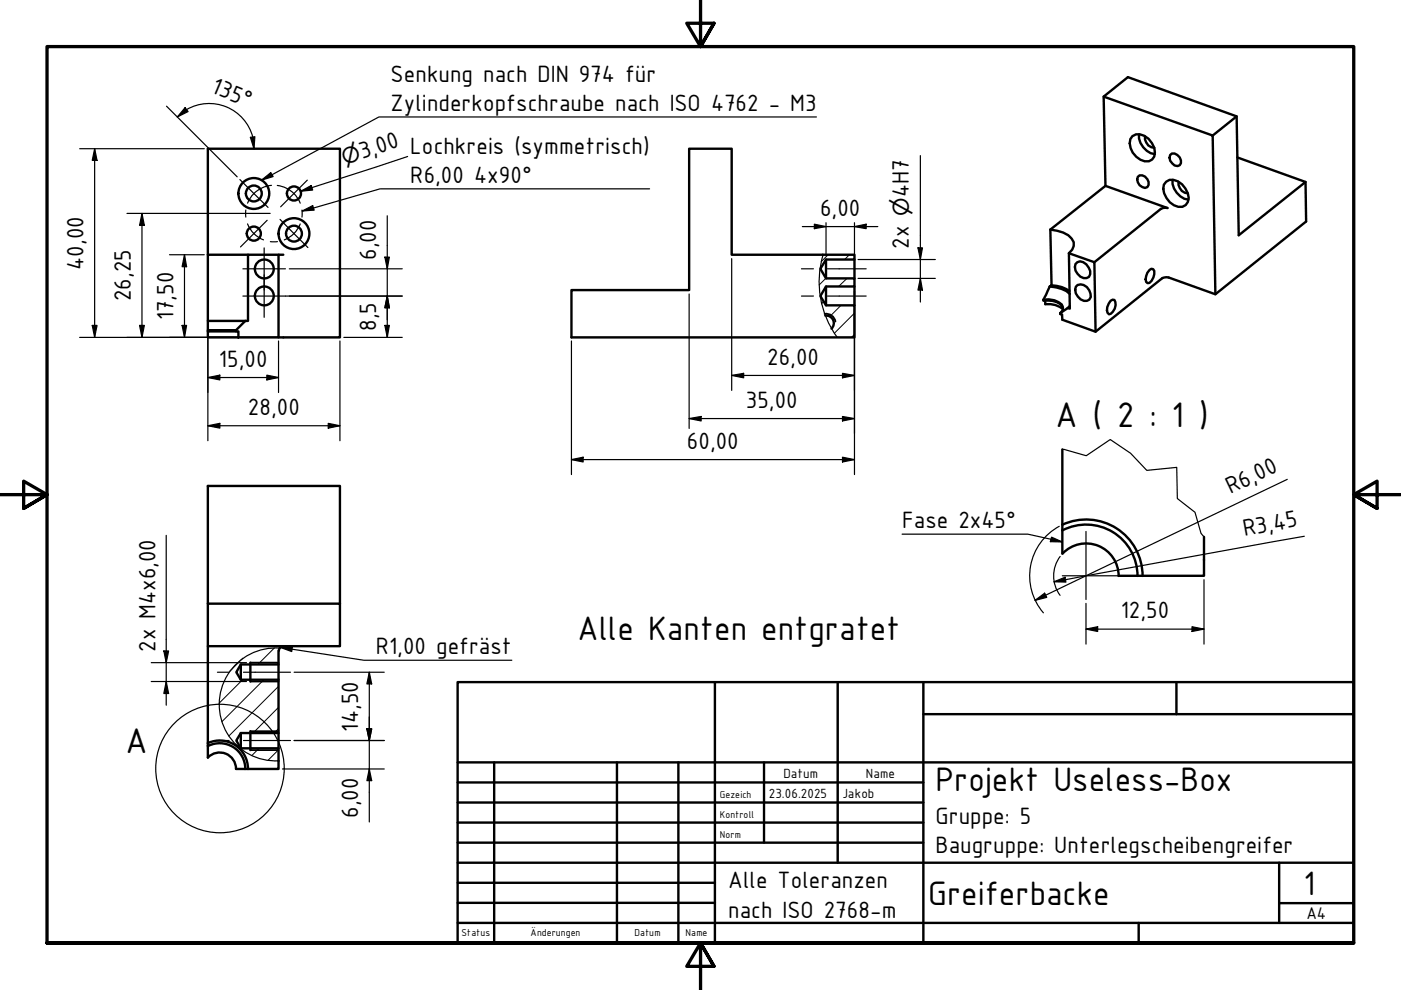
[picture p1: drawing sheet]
<svg xmlns="http://www.w3.org/2000/svg" width="297mm" height="210mm" viewBox="0 0 297 210" stroke-linecap="round" stroke-linejoin="round" font-family="sans-serif">
<!-- layer: Schraffur (ISO) -->
<g fill="none" stroke="#000" stroke-width=".21">
<path d="M175.1 59l-1.4 1.4M175.6 54l-1.5 1.5M179.6 59l-1.8 1.7M180.1 54l-1 1M174.6 63.9l-.4 .5M178.3 64.7l-2.4 2.5M181.2 70.9l-.7 .6M181.2 66.4l-4.3 4.2M51.5 139.5l-2.8 2.8M58.2 137.4l-3.5 3.5M50.8 158.2l-.2 .2M51.4 144.1l-5 5"/>
<path d="M54.9 158.7l-1.5 1.5M55.9 144.1l-8.8 8.9M59.1 159l-2.3 2.2M59.1 154.5l-.9 .9M59.1 150l-5.4 5.4M59.1 145.5l-10.6 10.6"/>
</g>
<!-- layer: Bruchlinie (ISO) -->
<path d="M174.5 54a20 20 0 0 0 3 17.5M225.2 95.3l5.1 1.3 5.1-3.4 4.3 2.9 3.4 3.6 6.4-.6 .1 6.6 3.8 2.9 1.2 4.5 .7 .7M59.3 137.4a12 12 0 0 0-12.8 11.8 12 12 0 0 0 12.6 12.1" fill="none" stroke="#000" stroke-width=".25"/>
<!-- layer: Sichtbar (ISO) -->
<g fill="none" stroke="#000" stroke-width=".51">
<path d="M146.1 31.5h9v22.5h26.1v1h-6.1l-1.2 2 1.2 2h6.1v1.7h-6.1l-1.2 2.1 1.2 1.9h6.1v6.8h-60v-10h24.9zM234 20.5l23.1 8.2 .6 33.7M234.4 39.4l13.1 4.7h-.9l-.5 .2-14.1 11.3M234.4 39.4l-11.7 9.3M240.1 28.9a2.66 2.66 0 0 1 3.4 .5 3.7 3.7 0 0 1 1.2 3.8 1.91 1.91 0 0 1-2.9 .7 4 4 0 0 1-2.2-4.4zM241.2 37.5l.4-.3a1.66 1.66 0 0 1 1.6 .7 1.66 1.66 0 0 1 .1 1.8 1.62 1.62 0 0 1-2.2-1.7zM241.5 28.5a4.1 4.1 0 0 0 3.4 4.2M242.8 28.9a2.2 2.2 0 0 0 1.9 2.4M247.3 38.5a2.58 2.58 0 0 1 3.3 .6 3.7 3.7 0 0 1 1.2 3.7 1.91 1.91 0 0 1-2.9 .7 4.3 4.3 0 0 1-2.1-4.3zM248.1 32.9a1.27 1.27 0 0 1 2 .5l.3 .6v.6l-.3 .4-.4 .2a1.87 1.87 0 0 1-1.6-2.3zM248.6 38.1a4.1 4.1 0 0 0 3.4 4.2M249.9 38.6a2.2 2.2 0 0 0 1.9 2.4"/>
<path d="M262.2 24.7l-5.1 4M262.3 33.4l14.5 5.2-14.2 11.3-.4-25.2-23.1-8.3-5.1 4.1 .4 18.9M276.8 38.6l.1 8.4-19.2 15.4-9.9-3.6h-1l-.4 .2-14.1 11.3M44.1 54v-22.5h28v40h-13M52.6 54h-8.5v14M59.1 54h1M175.1 55v4M181.2 55v4M222.7 48.7l.2 11.8-.3 .2M222.7 48.7a6.4 6.4 0 0 1 4.5 1.9 2.09 2.09 0 0 1-.6 3.1M226.6 53.7l5.4 1.9 .3 14.7-7.1-2.5v-1.1l-.4-.1v-.2M226.6 53.7l.2 11.7-.4-.1"/>
<path d="M228 56a1.37 1.37 0 0 1 2.3 0 2.04 2.04 0 0 1 .6 2.7 2.14 2.14 0 0 1-2.3-.4 2.14 2.14 0 0 1-.6-2.3zM243.7 57.2l.4-.2 .4 .1a2.25 2.25 0 0 1-.8 2.9h-.4l-.3-.2a2.73 2.73 0 0 1 .7-2.6zM44.1 70.3h6.4v1.2h-6.4zM50 70v.3M52 68l-2 2h-5.9v.3M52 68h-7.9v2M52 68h.6v-14h6.5v17.5h-8.6M175 66.9a1.62 1.62 0 0 1 1.6 .9 1.62 1.62 0 0 1-.3 1.9M175.1 60.7v4M181.2 60.7v4M221.2 63.5v.2a4.7 4.7 0 0 1 4 1.2l.2 .5M221.2 63.5a4.6 4.6 0 0 1 3.9 1.1l.3 .6-.1 .6-.5 .6"/>
<path d="M221.6 63.7v.8a5.1 5.1 0 0 1 3.8 1M222.6 60.7l-1.4 2.8M222.6 60.7a6.7 6.7 0 0 1 4.2 1.6M222.9 60.5a7 7 0 0 1 3.9 1.2M226.4 65.3l-1.6 1.1M226.8 64.9l-.4 .4M228.1 60.8a1.54 1.54 0 0 1 2.3 .1 2.12 2.12 0 0 1 .5 2.6 2.14 2.14 0 0 1-2.3-.4 2.14 2.14 0 0 1-.5-2.3zM235.5 63.8l.4-.3 .4 .1a2.23 2.23 0 0 1-1.2 3 1.68 1.68 0 0 1 0-2.2zM225.2 95.3v22.1M225.3 112.4a10.9 10.9 0 0 1 15.9 9.7M225.3 117.4a6.9 6.9 0 0 1 7.5-1.7 6.9 6.9 0 0 1 4.4 6.4M225.3 111.2a12 12 0 0 1 17 10.9"/>
<path d="M255.3 113.8v8.3h-18.1M44.1 137v23.6a3.5 3.5 0 0 1 3.8-.8 3.5 3.5 0 0 1 2.1 3.2M44.1 128h28v9h-28zM44.1 128v-25h28v25M59.1 138v2.9h-8l-1 1.6 1 1.6h8v11.3h-8l-1 1.6 1 1.7h8v4.3h-9.1M60.1 137l-.7 .4-.3 .6M44.1 157.6a6 6 0 0 1 8.5 5.4M44.1 158.2a5.4 5.4 0 0 1 7.9 4.8M51.1 140.9v3.2M51.1 155.4v3.3M53.1 140.5v4M53.1 155v4"/>
<path d="M59.1 140.9v3.2M59.1 155.4v3.3"/>
<circle cx="53.8" cy="49.5" r="1.49"/>
<circle cx="53.8" cy="41" r="1.68"/>
<circle cx="53.8" cy="41" r="3.3"/>
<circle cx="56" cy="57" r="2"/>
<circle cx="62.3" cy="41" r="1.49"/>
<circle cx="62.3" cy="49.5" r="1.68"/>
<circle cx="62.3" cy="49.5" r="3.3"/>
<circle cx="56" cy="62.7" r="2"/>
</g>
<!-- layer: Sichtbar schmal (ISO) -->
<path d="M174.8 66.5a2 2 0 0 1 2.3 1.7M53.1 140.5h6M53.1 144.5h6M53.1 155h6M53.1 159h6" fill="none" stroke="#000" stroke-width=".38"/>
<!-- layer: Detailumgrenzung (ISO) -->
<circle cx="46.6" cy="162.9" r="13.6" fill="none" stroke="#000" stroke-width=".25"/>
<!-- layer: Rahmen (ISO) -->
<path d="M148.5 -.1v10l-2.9-5h5.8l-2.9 5 2.9-5M0 104.9h10l-5-2.9v5.8l5-2.9-5 2.9M297 104.9h-10l5-2.9v5.8l-5-2.9 5 2.9M10 199.9v-190h277v190h-277h277M151.4 204.9l-2.9-5 2.9 5h-5.8l2.9-5v10" fill="none" stroke="#000" stroke-width=".7"/>
<!-- layer: Titel (ISO) -->
<g fill="none" stroke="#000" stroke-width=".51">
<path d="M97 144.6h190v55.3h-190zM151.6 144.6v55.3M177.6 144.6v38.3M195.8 151.4h91.2M195.8 144.6v55.3M249.4 144.6v6.8M97 165.9h98.8M97 170.2h98.8M97 174.4h98.8M97 178.7h98.8M97 161.6h190M104.8 161.6v38.3"/>
<path d="M130.8 161.6v38.3M143.8 161.6v38.3M162 161.6v17.1M97 195.7h190M97 182.9h190M97 187.2h54.6M97 191.4h54.6M241.4 195.7v4.2M271.2 191.5h15.8M271.2 182.9v12.8"/>
</g>
<!-- layer: Mittelpunktmarkierung (ISO) -->
<path d="M50.9 38.1l5.9 5.9M65.2 38.2l-5.7 5.7M51.5 57h9M56 52.5v9M56 58.3v9M56.6 46.7l-5.6 5.7M59.4 46.5l5.9 6M51.5 62.8h9M230.3 112.7v14.4M225.2 122.1h14.4" fill="none" stroke="#000" stroke-width=".25"/>
<!-- layer: Mittellinie (ISO) -->
<g fill="none" stroke="#000" stroke-width=".25">
<path d="M57.6 39.3a6 6 0 0 0-5.1 3.8M58.8 39.3a6 6 0 0 1 4.9 3.8M52.1 44.5v1.5M52.5 47.5a6 6 0 0 0 3.4 3.4M57.3 51.2h1.5M63.7 47.5a6 6 0 0 1-3.4 3.4M64 44.5v1.5M169.9 57h2.6M175.5 57h8.1M169.9 62.8h2.6M175.5 62.8h8.1M46.1 142.5h2.5"/>
<path d="M46.1 157h2.5M51.6 142.5h10M51.6 157h10"/>
</g>
<g fill="none" stroke="#000" stroke-width=".25">
<path d="M16.9 31.5h26.4M20.1 31.5l.5 2.5h-1zM20.1 31.5v40M35.3 22.5l15 15M39.2 22.8l.7 .9-2.3 1.1zM39.6 23.3l-2 1.5M39.6 23.2a9.6 9.6 0 0 1 14 5.8M53.1 29.1l.9-.1-.2 2.5zM53.5 29.1l.3 2.4M86.4 33.2l-22.6 7.3M195.1 33v31M26.9 45.2h30.4"/>
<path d="M30.1 45.2l.5 2.6h-1zM30.1 45.2v26.3M35.9 54h7.4M39.1 54l.5 2.6h-1zM39.1 54v17.5M61.3 57h24M63.8 40.5l2.2-1.2 .3 1zM81.6 54.5h.9l-.4 2.5zM82.1 45.8v25.7M155.1 54.8v28M170.1 48h16M172.7 47.5l2.4 .5-2.4 .5z"/>
<path d="M175.1 47.2v7M181.2 48l2.4-.5v1zM181.2 47.2v7M181.9 59h16.4M181.9 55h16.4M194.6 52.5h1l-.5 2.5zM195.1 59l.5 2.5h-1zM16.9 71.5h42.4M19.6 69h1l-.5 2.5zM29.6 69h1l-.5 2.5zM38.6 69h1l-.5 2.5zM44.1 68.8v24.6"/>
<path d="M56.6 79.5l2.5 .5-2.5 .6zM59.1 72.3v10.9M60.5 62.8h24.8M72.1 72.3v21.1M72.9 71.5h12.4M81.6 69h.9l-.4 2.5zM82.1 62.8l.4 2.4h-.9zM121.2 72.3v28.3M146.1 62.3v28.5M155.1 79.6l2.6-.4v.9zM155.1 79.6h26.1M178.6 79.2l2.6 .4-2.6 .5z"/>
<path d="M181.2 61.6v1M181.2 62.9v37.7M44.1 90.3l2.5-.5v1zM44.1 80l2.5-.5v1.1zM44.1 90.3h28M44.1 80h15M69.6 89.8l2.5 .5-2.5 .5zM121.2 97.4l2.4-.5v1.1zM121.2 97.4h60M146.1 88.7l2.6-.4v1zM146.1 88.7h35.1M178.6 96.9l2.6 .5-2.6 .6z"/>
<path d="M178.6 88.3l2.6 .4-2.6 .6zM224.6 111.6a12 12 0 0 0-3.4 18.3M224.8 118a6.9 6.9 0 0 0 0 8.2M272.9 101.6l-53.4 25.7M276.5 113.7l-53 9.7M219.5 127.3l2-1.5 .4 .9zM223.5 123.4l2.3-1 .2 1zM230.3 133.4l2.4-.5v1zM230.3 133.4h25M230.3 127.9v8.7M252.7 132.9l2.6 .5-2.6 .5zM255.3 122.9v13.7"/>
<path d="M62.4 157h19.1M62.4 142.5h19.1M77.8 154.5h1l-.5 2.5zM78.3 142.5l.5 2.5h-1zM78.3 142.5v31.8M59.9 163h21.6M78.3 163l.5 2.5h-1z"/>
</g>
<g fill="#000">
<path d="M20.1 31.5l.5 2.5h-1zM39.2 22.8l.7 .9-2.3 1.1zM53.1 29.1l.9-.1-.2 2.5zM63.8 40.5l2.2-1.2 .3 1zM30.1 45.2l.5 2.6h-1zM39.1 54l.5 2.6h-1zM81.6 54.5h.9l-.4 2.5zM172.7 47.5l2.4 .5-2.4 .5zM181.2 48l2.4-.5v1zM194.6 52.5h1l-.5 2.5zM19.6 69h1l-.5 2.5zM29.6 69h1l-.5 2.5z"/>
<path d="M38.6 69h1l-.5 2.5zM44.1 80l2.5-.5v1.1zM81.6 69h.9l-.4 2.5zM82.1 62.8l.4 2.4h-.9zM155.1 79.6l2.6-.4v.9zM195.1 59l.5 2.5h-1zM44.1 90.3l2.5-.5v1zM56.6 79.5l2.5 .5-2.5 .6zM69.6 89.8l2.5 .5-2.5 .5zM121.2 97.4l2.4-.5v1.1zM146.1 88.7l2.6-.4v1zM178.6 96.9l2.6 .5-2.6 .6z"/>
<path d="M178.6 79.2l2.6 .4-2.6 .5zM178.6 88.3l2.6 .4-2.6 .6zM219.5 127.3l2-1.5 .4 .9zM223.5 123.4l2.3-1 .2 1zM230.3 133.4l2.4-.5v1zM252.7 132.9l2.6 .5-2.6 .5zM77.8 154.5h1l-.5 2.5zM78.3 142.5l.5 2.5h-1zM78.3 163l.5 2.5h-1z"/>
</g>
<!-- layer: Symbol (ISO) -->
<g fill="none" stroke="#000" stroke-width=".25">
<path d="M55.4 38.2l2-1.6 .5 .8zM173.1 24.8h-92.8l-24.9 13.4M64.1 44.7l2.2-1.1 .3 .9zM137.7 40h-57.1l-16.5 4.7M35.2 113.5v36M191.3 113.3h26.6l7.3 1.6M222.9 113.9l2.3 1-2.5-.1zM34.7 138h1.1l-.6 2.5zM59.4 137.3l2.6-.2-.2 1zM59.4 137.3l17.8 2.7h31.3M32.1 140.5h20.2M32.1 144.5h20.2"/>
<path d="M35.2 144.5l.6 2.5h-1.1z"/>
</g>
<path d="M55.4 38.2l2-1.6 .5 .8zM64.1 44.7l2.2-1.1 .3 .9zM222.9 113.9l2.3 1-2.5-.1zM34.7 138h1.1l-.6 2.5zM59.4 137.3l2.6-.2-.2 1zM35.2 144.5l.6 2.5h-1.1z" fill="#000"/>
<g font-size="8.1">
<text x="223.8" y="90.5">A ( 2 : 1 )</text>
<text x="26.6" y="159.7">A</text>
</g>
<g font-size="7.7">
<text x="122.4" y="135.7">Alle Kanten entgratet</text>
<text x="198.3" y="167.7">Projekt Useless-Box</text>
<text x="196.8" y="191.8">Greiferbacke</text>
<text x="276.4" y="189.7">1</text>
</g>
<g font-size="5.4">
<text x="82.8" y="17.3">Senkung nach DIN 974 für</text>
<text x="44.6" y="19.5" transform="rotate(23 44.6 19.5)">135°</text>
<text x="82.8" y="23.5">Zylinderkopfschraube nach ISO 4762 - M3</text>
<text x="76.8" y="33.8" transform="rotate(-18 76.8 33.8)">3,00</text>
<text x="87" y="32.5">Lochkreis (symmetrisch)</text>
<text x="87" y="38.8">R6,00</text>
<text x="100.5" y="38.8">4x90°</text>
<text x="192.7" y="41.8" transform="rotate(-90 192.7 41.8)">4H7</text>
<text x="173.9" y="45.7">6,00</text>
<text x="192.7" y="52.7" transform="rotate(-90 192.7 52.7)">2x</text>
<text x="17.7" y="57.2" transform="rotate(-90 17.7 57.2)">40,00</text>
<text x="79.8" y="55.2" transform="rotate(-90 79.8 55.2)">6,00</text>
<text x="27.7" y="63.9" transform="rotate(-90 27.7 63.9)">26,25</text>
<text x="36.8" y="67.9" transform="rotate(-90 36.8 67.9)">17,50</text>
<text x="79.8" y="70.2" transform="rotate(-90 79.8 70.2)">8,5</text>
<text x="46.4" y="77.8">15,00</text>
<text x="162.6" y="77.3">26,00</text>
<text x="52.6" y="88">28,00</text>
<text x="158.1" y="86.5">35,00</text>
<text x="145.6" y="95.2">60,00</text>
<text x="260.9" y="104.8" transform="rotate(-26 260.9 104.8)">R6,00</text>
<text x="191.3" y="112">Fase 2x45°</text>
<text x="263.8" y="113.6" transform="rotate(-10 263.8 113.6)">R3,45</text>
<text x="237.6" y="131.1">12,50</text>
<text x="33" y="138.3" transform="rotate(-90 33 138.3)">2x M4x6,00</text>
<text x="79.7" y="138.7">R1,00 gefräst</text>
<text x="75.9" y="155.1" transform="rotate(-90 75.9 155.1)">14,50</text>
<text x="75.9" y="173.5" transform="rotate(-90 75.9 173.5)">6,00</text>
<text x="198.3" y="174.7">Gruppe: 5</text>
<text x="198.3" y="180.9">Baugruppe: Unterlegscheibengreifer</text>
<text x="154.4" y="188.4">Alle Toleranzen</text>
<text x="154.4" y="194.6">nach ISO 2768-m</text>
</g>
<g font-size="4.6">
<text x="73" y="35" transform="rotate(-18 73 35)">⌀</text>
<text x="192.7" y="45.8" transform="rotate(-90 192.7 45.8)">⌀</text>
</g>
<text font-size="3.9" x="277" y="194.9">A4</text>
<g font-size="3">
<text x="166.1" y="164.9">Datum</text>
<text x="183.6" y="164.9">Name</text>
<text x="163" y="169.1">23.06.2025</text>
<text x="178.6" y="169.1">Jakob</text>
</g>
<g font-size="2.3">
<text x="152.6" y="169.1">Gezeich</text>
<text x="152.6" y="173.4">Kontroll</text>
<text x="152.6" y="177.6">Norm</text>
<text x="97.9" y="198.5">Status</text>
<text x="112.5" y="198.5">Änderungen</text>
<text x="134.6" y="198.5">Datum</text>
<text x="145.4" y="198.5">Name</text>
</g>
</svg>
